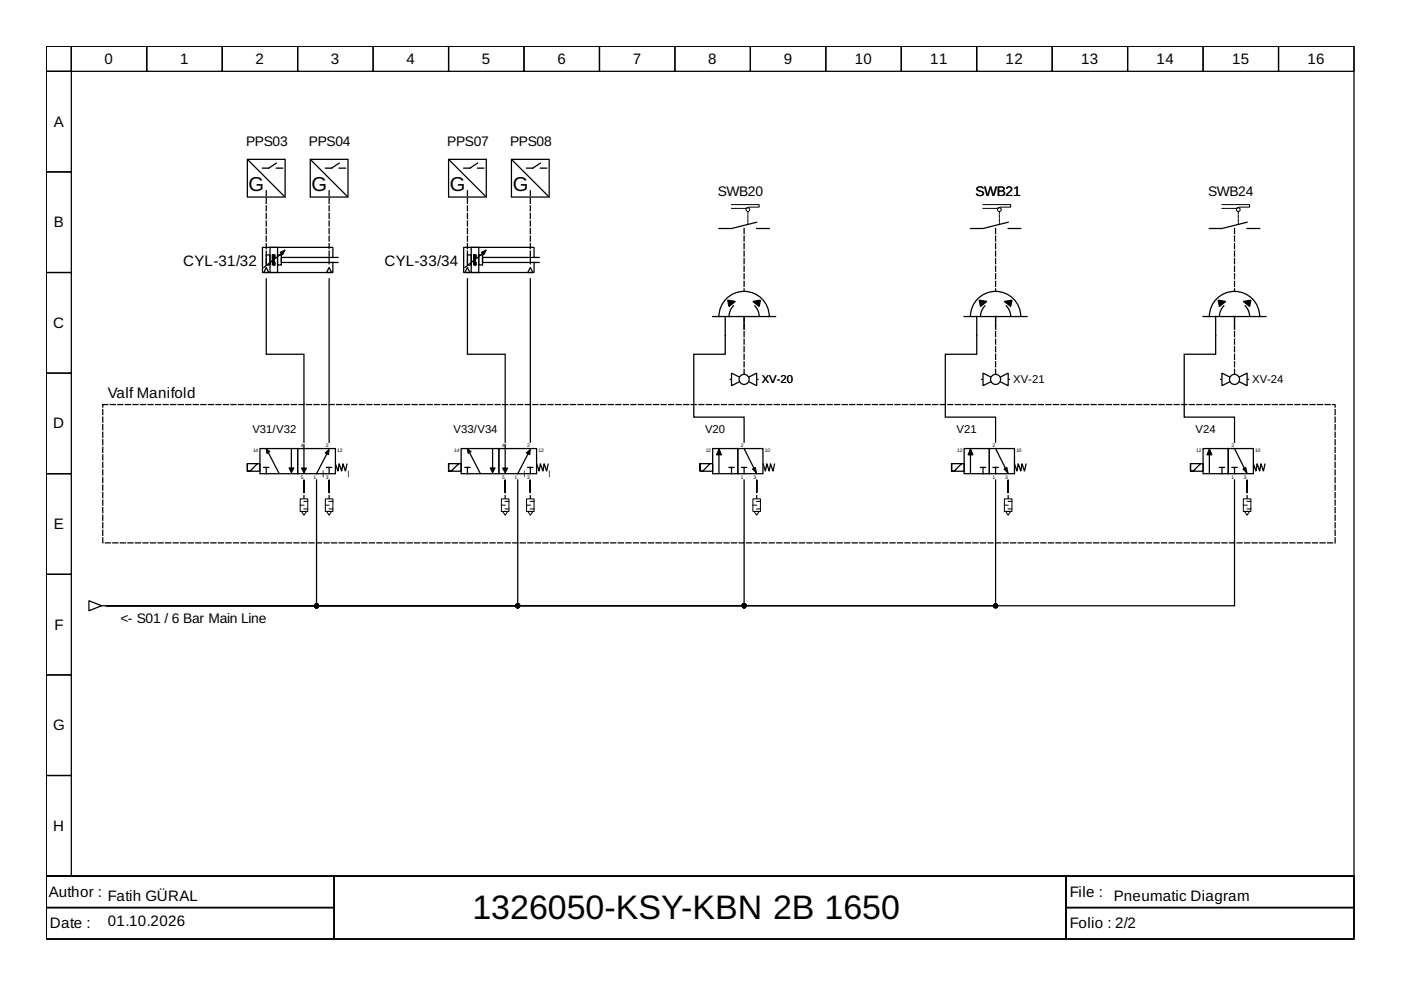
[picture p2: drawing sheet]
<svg xmlns="http://www.w3.org/2000/svg" width="297mm" height="210mm" viewBox="0 0 297 210" stroke-linecap="round" stroke-linejoin="round" font-family="sans-serif">
<g fill="none" stroke="#000" stroke-width=".27">
<path d="M9.8 9.8h277.3v176h-277.3zM9.8 9.8h5.3v5.3h-5.3zM9.8 15.1h5.3v21.4h-5.3zM15.1 9.8h16v5.3h-16zM31.1 9.8h16v5.3h-16zM47.1 9.8h16v5.3h-16zM63.1 9.8h16v5.3h-16zM79.1 9.8h16v5.3h-16zM95.1 9.8h16v5.3h-16zM111.1 9.8h16v5.3h-16zM127.1 9.8h16v5.3h-16zM143.1 9.8h16v5.3h-16z"/>
<path d="M159.1 9.8h16v5.3h-16zM175.1 9.8h16v5.3h-16zM191.1 9.8h16v5.3h-16zM207.1 9.8h16v5.3h-16zM223.1 9.8h16v5.3h-16zM239.1 9.8h16v5.3h-16zM255.1 9.8h16v5.3h-16zM271.1 9.8h16v5.3h-16zM9.8 36.5h5.3v21.3h-5.3zM9.8 57.8h5.3v21.3h-5.3zM99.1 54h.8v2.2h-.8zM99.1 56.7l.5 1.1h-1z"/>
<path d="M99.9 52.4h1.6v5.4h-1.6zM100.4 54v2.2v-2.2h.3v2.2h.3v-.6l-.3-.2 .3-1.4h-.6v2.2h.3M101.5 54h.8v2.2h-.8zM102.3 53.8l-3.7 2.9M112.4 56.7l.6 1.1h-1.1zM113.2 54.6v-2.2h-14.9v5.4h14.9v-2.2M114.3 54.6h-12v1h12M213.8 47.1l-5.4 1.3h-2.6M213.8 48.4h2.6M264.4 47.1l-5.3 1.3h-2.7M264.4 48.4h2.7M9.8 79.1h5.3v21.3h-5.3z"/>
<path d="M151.1 67.1h13.3M152.4 67.1a5.3 5.3 0 0 1 5.4-5.3 5.3 5.3 0 0 1 5.3 5.3M153.8 67.1v4M155.5 64.8l-.3 .4a3.2 3.2 0 0 0-.6 1.9M157.8 67.1v2.7M160 64.8l.3 .4a3.2 3.2 0 0 1 .7 1.9M204.4 67.1h13.4M205.8 67.1a5.3 5.3 0 0 1 5.3-5.3 5.3 5.3 0 0 1 5.3 5.3M207.1 67.1v4M208.8 64.8l-.3 .4a3.2 3.2 0 0 0-.6 1.9M211.1 67.1v2.7M213.3 64.8l.4 .4a3.2 3.2 0 0 1 .6 1.9"/>
<path d="M52.4 98.3h2.7v1.6h-2.7v-1.6v1.6h.6l1.6-1.6M55.1 95.1h8v5.3h-8zM55.9 99.1h1.1M56.4 99.1v1.3M56.8 95.7l2.4 4.7M61.8 95.1v4M63.1 95.1h8v5.3h-8zM64.4 94.3v4.8M69.2 99.1h1.1M69.4 96.1l-2.3 4.3M69.8 99.1v1.3M71.1 98.4l.5 1.5 .3-1.6 .5 1.6 .3-1.6 .5 1.6 .4-1.5"/>
<path d="M95.1 98.3h2.7v1.6h-2.7v-1.6v1.6h.5l1.6-1.6M97.8 95.1h8v5.3h-8zM98.6 99.1h1M99.1 99.1v1.3M99.4 95.7l2.4 4.7M104.4 95.1v4M105.8 95.1h8v5.3h-8zM107.1 94.3v4.8M111.9 99.1h1.1M112 96.1l-2.2 4.3M112.4 99.1v1.3M113.8 98.4l.5 1.5 .3-1.6 .5 1.6 .3-1.6 .5 1.6 .3-1.5"/>
<path d="M148.4 98.3h2.7v1.6h-2.7v-1.6v1.6h.6l1.6-1.6M151.1 95.1h5.3v5.3h-5.3zM152.4 96.2v4M154.6 99.1h1M155.1 99.1v1.3M156.4 95.1h5.4v5.3h-5.4zM157.2 99.1h1.1M157.8 99.1v1.3M157.8 95.1l2.1 4.3M161.8 98.4l.5 1.5 .3-1.6 .5 1.6 .3-1.6 .5 1.6 .3-1.5M201.8 98.3h2.6v1.6h-2.6v-1.6v1.6h.5l1.6-1.6M204.4 95.1h5.4v5.3h-5.4z"/>
<path d="M205.8 96.2v4M207.9 99.1h1.1M208.4 99.1v1.3M209.8 95.1h5.3v5.3h-5.3zM210.6 99.1h1M211.1 99.1v1.3M211.1 95.1l2.1 4.3M215.1 98.4l.5 1.5 .3-1.6 .5 1.6 .3-1.6 .5 1.6 .3-1.5M252.4 98.3h2.7v1.6h-2.7v-1.6v1.6h.5l1.6-1.6M255.1 95.1h5.3v5.3h-5.3zM256.4 96.2v4M258.5 99.1h1.1"/>
<path d="M258.8 80.4h.3M259.1 99.1v1.3M260.4 95.1h5.3v5.3h-5.3zM261.2 99.1h1.1M261.7 95.1l2.2 4.3M261.7 99.1v1.3M264.4 80.4h.3M265.8 98.4l.5 1.5 .2-1.6 .6 1.6 .2-1.6 .6 1.6 .3-1.5M9.8 100.4h5.3v21.4h-5.3zM64.4 105.1v.5M69.8 105.1v.5M107.1 105.1v.5"/>
<path d="M112.4 105.1v.5M213.8 105.1v.5M264.4 105.1v.5M9.8 121.8h5.3v21.3h-5.3zM18.9 127.4l2.6 1-2.6 1.1zM21.5 128.4h.8M9.8 143.1h5.3v21.3h-5.3zM9.8 164.4h5.3v21.4h-5.3zM9.8 185.8h277.3v13.3h-277.3zM9.8 185.8h61v6.6h-61zM9.8 192.4h61v6.7h-61zM70.8 185.8h155.2v13.3h-155.2z"/>
<path d="M226 185.8h61.1v6.6h-61.1zM226 192.4h61.1v6.7h-61.1z"/>
</g>
<path d="M56.4 40.5v15.9M69.8 40.5v15.9M99.1 40.5v15.9M112.4 40.5v15.9M157.8 48.4v13.4M211.1 48.4v13.4M261.7 48.4v13.4M157.8 67.1v13.3M211.1 67.1v13.3M261.7 67.1v13.3M21.8 85.8h261.3v29.3h-261.3z" fill="none" stroke="#000" stroke-width=".27" stroke-dasharray="1.1 .5"/>
<g fill="#000" stroke="#000" stroke-width=".21">
<path d="M102 53.5l1.1-.5-.5 1zM152.4 95.1l.6 1.4h-1.1zM205.8 95.1l.5 1.4h-1.1zM256.4 95.1l.6 1.4h-1.1zM61.3 99.2h1l-.5 1.1zM63.9 99.2h1.1l-.6 1.1zM103.9 99.2h1.1l-.6 1.1zM106.6 99.2h1l-.5 1.1z"/>
<path d="M56.4 95.2l.8 .5-.6 .4z" fill-rule="evenodd"/>
<path d="M68.9 96l.9-.7-.1 1.1z" fill-rule="evenodd"/>
<path d="M99.1 95.2l.8 .5-.6 .4z" fill-rule="evenodd"/>
<path d="M111.6 96l.8-.7-.1 1.1z" fill-rule="evenodd"/>
<path d="M159.5 99.5l.7-.4 .2 1.2z" fill-rule="evenodd"/>
<path d="M212.9 99.5l.6-.4 .2 1.2z" fill-rule="evenodd"/>
<path d="M263.5 99.5l.6-.4 .3 1.2z" fill-rule="evenodd"/>
</g>
<g fill="none" stroke="#000" stroke-width=".21">
<path d="M208.4 43.4h5.9v.5h-2.1l-.8 .3h-3M259.1 43.4h5.8v.5h-2.1l-.8 .3h-2.9M63.6 105.8h1.6v2.6h-1.6zM63.6 107.1h.8M63.9 108.4h1.1l-.6 .8zM64.4 107.9h.8M64.4 106.3h.8M69 105.8h1.6v2.6h-1.6zM69 107.1h.8M69.2 108.4h1.1l-.5 .8zM69.8 107.9h.8M69.8 106.3h.8"/>
<path d="M106.3 105.8h1.6v2.6h-1.6zM106.3 107.1h.8M106.6 108.4h1l-.5 .8zM107.1 107.9h.8M107.1 106.3h.8M111.6 105.8h1.6v2.6h-1.6zM111.6 107.1h.8M111.9 108.4h1.1l-.6 .8zM112.4 107.9h.8M112.4 106.3h.8M213 105.8h1.6v2.6h-1.6zM213 107.1h.8"/>
<path d="M213.2 108.4h1.1l-.5 .8zM213.8 107.9h.8M213.8 106.3h.8M263.6 105.8h1.6v2.6h-1.6zM263.6 107.1h.8M263.9 108.4h1l-.5 .8zM264.4 107.9h.8M264.4 106.3h.8"/>
<circle cx="211.9" cy="44.4" r=".4"/>
<circle cx="262.5" cy="44.4" r=".4"/>
</g>
<path d="M154.3 63.6l1.6 .3-1.3 1.1zM159.6 63.9l1.6-.3-.2 1.4zM207.6 63.6l1.6 .3-1.3 1.1zM213 63.9l1.6-.3-.3 1.4z" fill="#000" stroke="#000" stroke-width=".27"/>
<path d="M211.9 44.8v2.6M262.5 44.8v2.6" fill="none" stroke="#000" stroke-width=".21" stroke-dasharray=".5 .3"/>
<g fill="#fff" stroke="#000" stroke-width=".27">
<path d="M259.1 79.1l5.3 2.7v-2.7l-5.3 2.7z" fill-rule="evenodd"/>
<circle cx="261.7" cy="80.4" r="1.07"/>
</g>
<path d="M208.2 80.4h.2M213.8 80.4h.2" fill="none" stroke="#000" stroke-width=".27"/>
<g fill="#fff" stroke="#000" stroke-width=".27">
<path d="M208.4 79.1l5.4 2.7v-2.7l-5.4 2.7z" fill-rule="evenodd"/>
<circle cx="211.1" cy="80.4" r="1.07"/>
</g>
<path d="M154.8 80.4h.3M160.4 80.4h.3" fill="none" stroke="#000" stroke-width=".27"/>
<g fill="#fff" stroke="#000" stroke-width=".27">
<path d="M155.1 79.1l5.3 2.7v-2.7l-5.3 2.7z" fill-rule="evenodd"/>
<circle cx="157.8" cy="80.4" r="1.07"/>
</g>
<g fill="none" stroke="#000" stroke-width=".27">
<path d="M52.4 33.8h8v8h-8zM52.7 34.1l7.5 7.4M58.6 34.6l-1.6 1.1h-1.4M58.6 35.7h1.3M65.8 33.8h8v8h-8zM66 34.1l7.5 7.4M71.9 34.6l-1.6 1.1h-1.3M71.9 35.7h1.3M95.1 33.8h8v8h-8zM95.4 34.1l7.4 7.4M101.2 34.6l-1.6 1.1h-1.3M101.2 35.7h1.4"/>
<path d="M108.4 33.8h8v8h-8zM108.7 34.1l7.5 7.4M114.6 34.6l-1.6 1.1h-1.4M114.6 35.7h1.3M56.4 54h.8v2.2h-.8zM56.4 56.7l.6 1.1h-1.1zM56.4 59.1v16h8v18.7M57.2 52.4h1.6v5.4h-1.6zM57.8 54v2.2v-2.2h.2v2.2h.3v-.6l-.3-.2 .3-1.4h-.5v2.2h.2M58.8 54h.8v2.2h-.8zM59.6 53.8l-3.7 2.9M69.8 56.7l.5 1.1h-1.1z"/>
<path d="M69.8 59.1v34.7M70.6 54.6v-2.2h-15v5.4h15v-2.2M71.6 54.6h-12v1h12M99.1 59.1v16h8v18.7M112.4 59.1v34.7M160.4 47.1l-5.3 1.3h-2.7M160.4 48.4h2.7M153.8 71.1v4h-6.7v13.3h10.7v5.4M207.1 71.1v4h-6.7v13.3h10.7v5.4M255.1 67.1h13.3M256.4 67.1a5.3 5.3 0 0 1 5.3-5.3 5.3 5.3 0 0 1 5.4 5.3M257.7 67.1v8h-6.6v13.3h10.6v5.4"/>
<path d="M259.5 64.8l-.3 .4a3.2 3.2 0 0 0-.7 1.9M261.7 67.1v2.7M264 64.8l.3 .4a3.2 3.2 0 0 1 .6 1.9M64.4 101.8v2.6M67.1 101.8v26.6h-44.5M69.8 101.8v2.6M107.1 101.8v2.6M109.8 101.8v26.6h-87.2M112.4 101.8v2.6M157.8 101.8v26.6h-135.2M160.4 105.1v.5M160.4 101.8v2.6"/>
<path d="M211.1 101.8v26.6h-188.5M213.8 101.8v2.6M261.7 101.8v26.6h-239.1M264.4 101.8v2.6"/>
</g>
<g fill="#000" stroke="#000" stroke-width=".27">
<path d="M258.3 63.6l1.6 .3-1.4 1.1zM263.6 63.9l1.6-.3-.3 1.4z"/>
<circle cx="67.1" cy="128.4" r=".4"/>
<circle cx="109.8" cy="128.4" r=".4"/>
<circle cx="157.8" cy="128.4" r=".4"/>
<circle cx="211.1" cy="128.4" r=".4"/>
</g>
<g fill="none" stroke="#000" stroke-width=".21">
<path d="M155.1 43.4h5.9v.5h-2.2l-.8 .3h-2.9M159.6 105.8h1.6v2.6h-1.6zM159.6 107.1h.8M159.9 108.4h1.1l-.6 .8zM160.4 107.9h.8M160.4 106.3h.8"/>
<circle cx="158.6" cy="44.4" r=".4"/>
</g>
<path d="M59.4 53.5l1-.5-.5 1z" fill="#000" stroke="#000" stroke-width=".21"/>
<path d="M158.6 44.8v2.6" fill="none" stroke="#000" stroke-width=".21" stroke-dasharray=".5 .3"/>
<text font-size="7.2" x="100.2" y="194.8">1326050-KSY-KBN 2B 1650</text>
<g font-size="4.3">
<text x="52.7" y="40.5">G</text>
<text x="66" y="40.5">G</text>
<text x="95.4" y="40.5">G</text>
<text x="108.7" y="40.5">G</text>
</g>
<g font-size="3.2">
<text x="22.2" y="13.5">0</text>
<text x="38.2" y="13.5">1</text>
<text x="54.2" y="13.5">2</text>
<text x="70.2" y="13.5">3</text>
<text x="86.2" y="13.5">4</text>
<text x="102.2" y="13.5">5</text>
<text x="118.2" y="13.5">6</text>
<text x="134.2" y="13.5">7</text>
<text x="150.2" y="13.5">8</text>
<text x="166.2" y="13.5">9</text>
<text x="181.2" y="13.5">10</text>
<text x="197.2" y="13.5">11</text>
<text x="213.2" y="13.5">12</text>
<text x="229.2" y="13.5">13</text>
<text x="245.2" y="13.5">14</text>
<text x="261.2" y="13.5">15</text>
<text x="277.2" y="13.5">16</text>
<text x="11.4" y="26.9">A</text>
<text x="11.4" y="48.2">B</text>
<text x="38.9" y="56.4">CYL-31/32</text>
<text x="81.5" y="56.4">CYL-33/34</text>
<text x="11.3" y="69.5">C</text>
<text x="22.9" y="84.4">Valf Manifold</text>
<text x="11.3" y="90.8">D</text>
<text x="11.4" y="112.2">E</text>
<text x="11.5" y="133.5">F</text>
<text x="11.3" y="154.8">G</text>
<text x="11.3" y="176.2">H</text>
<text x="10.3" y="190.2">Author :</text>
<text x="22.9" y="191.1">Fatih GÜRAL</text>
<text x="226.8" y="190.2">File :</text>
<text x="236.1" y="191.1">Pneumatic Diagram</text>
<text x="10.6" y="196.8">Date :</text>
<text x="22.9" y="196.4">01.10.2026</text>
<text x="226.8" y="196.8">Folio : 2/2</text>
</g>
<g font-size="2.9">
<text x="52.2" y="30.9">PPS03</text>
<text x="65.5" y="30.9">PPS04</text>
<text x="94.8" y="30.9">PPS07</text>
<text x="108.2" y="30.9">PPS08</text>
<text x="152.2" y="41.5">SWB20</text>
<text x="206.8" y="41.5">SWB21</text>
<text x="256.1" y="41.5">SWB24</text>
<text x="25.5" y="132.2">&lt;- S01 / 6 Bar Main Line</text>
</g>
<g font-size="2.4">
<text x="161.5" y="81.2">XV-20</text>
<text x="214.8" y="81.2">XV-21</text>
<text x="265.5" y="81.2">XV-24</text>
<text x="53.5" y="91.9">V31/V32</text>
<text x="96.2" y="91.9">V33/V34</text>
<text x="149.5" y="91.9">V20</text>
<text x="202.8" y="91.9">V21</text>
<text x="253.5" y="91.9">V24</text>
<text x="68.2" y="101.2" transform="rotate(-90 68.2 101.2)">_</text>
<text x="73.5" y="101.2" transform="rotate(-90 73.5 101.2)">_</text>
<text x="110.8" y="101.2" transform="rotate(-90 110.8 101.2)">_</text>
<text x="116.2" y="101.2" transform="rotate(-90 116.2 101.2)">_</text>
</g>
<g font-size="1.1">
<text x="53.6" y="95.9">14</text>
<text x="63.8" y="94.8">4</text>
<text x="69.1" y="94.8">2</text>
<text x="71.5" y="95.9">12</text>
<text x="96.3" y="95.9">14</text>
<text x="106.4" y="94.8">4</text>
<text x="111.8" y="94.8">2</text>
<text x="114.2" y="95.9">12</text>
<text x="149.6" y="95.9">12</text>
<text x="157.1" y="94.8">2</text>
<text x="162.2" y="95.9">10</text>
<text x="203" y="95.9">12</text>
<text x="210.4" y="94.8">2</text>
<text x="215.5" y="95.9">10</text>
<text x="253.6" y="95.9">12</text>
<text x="261.1" y="94.8">2</text>
<text x="266.1" y="95.9">10</text>
<text x="63.8" y="101.5">5</text>
<text x="66.4" y="101.5">1</text>
<text x="69.1" y="101.5">3</text>
<text x="106.4" y="101.5">5</text>
<text x="109.1" y="101.5">1</text>
<text x="111.8" y="101.5">3</text>
<text x="157.1" y="101.5">1</text>
<text x="159.8" y="101.5">3</text>
<text x="210.4" y="101.5">1</text>
<text x="213.1" y="101.5">3</text>
<text x="261.1" y="101.5">1</text>
<text x="263.7" y="101.5">3</text>
</g>
</svg>
